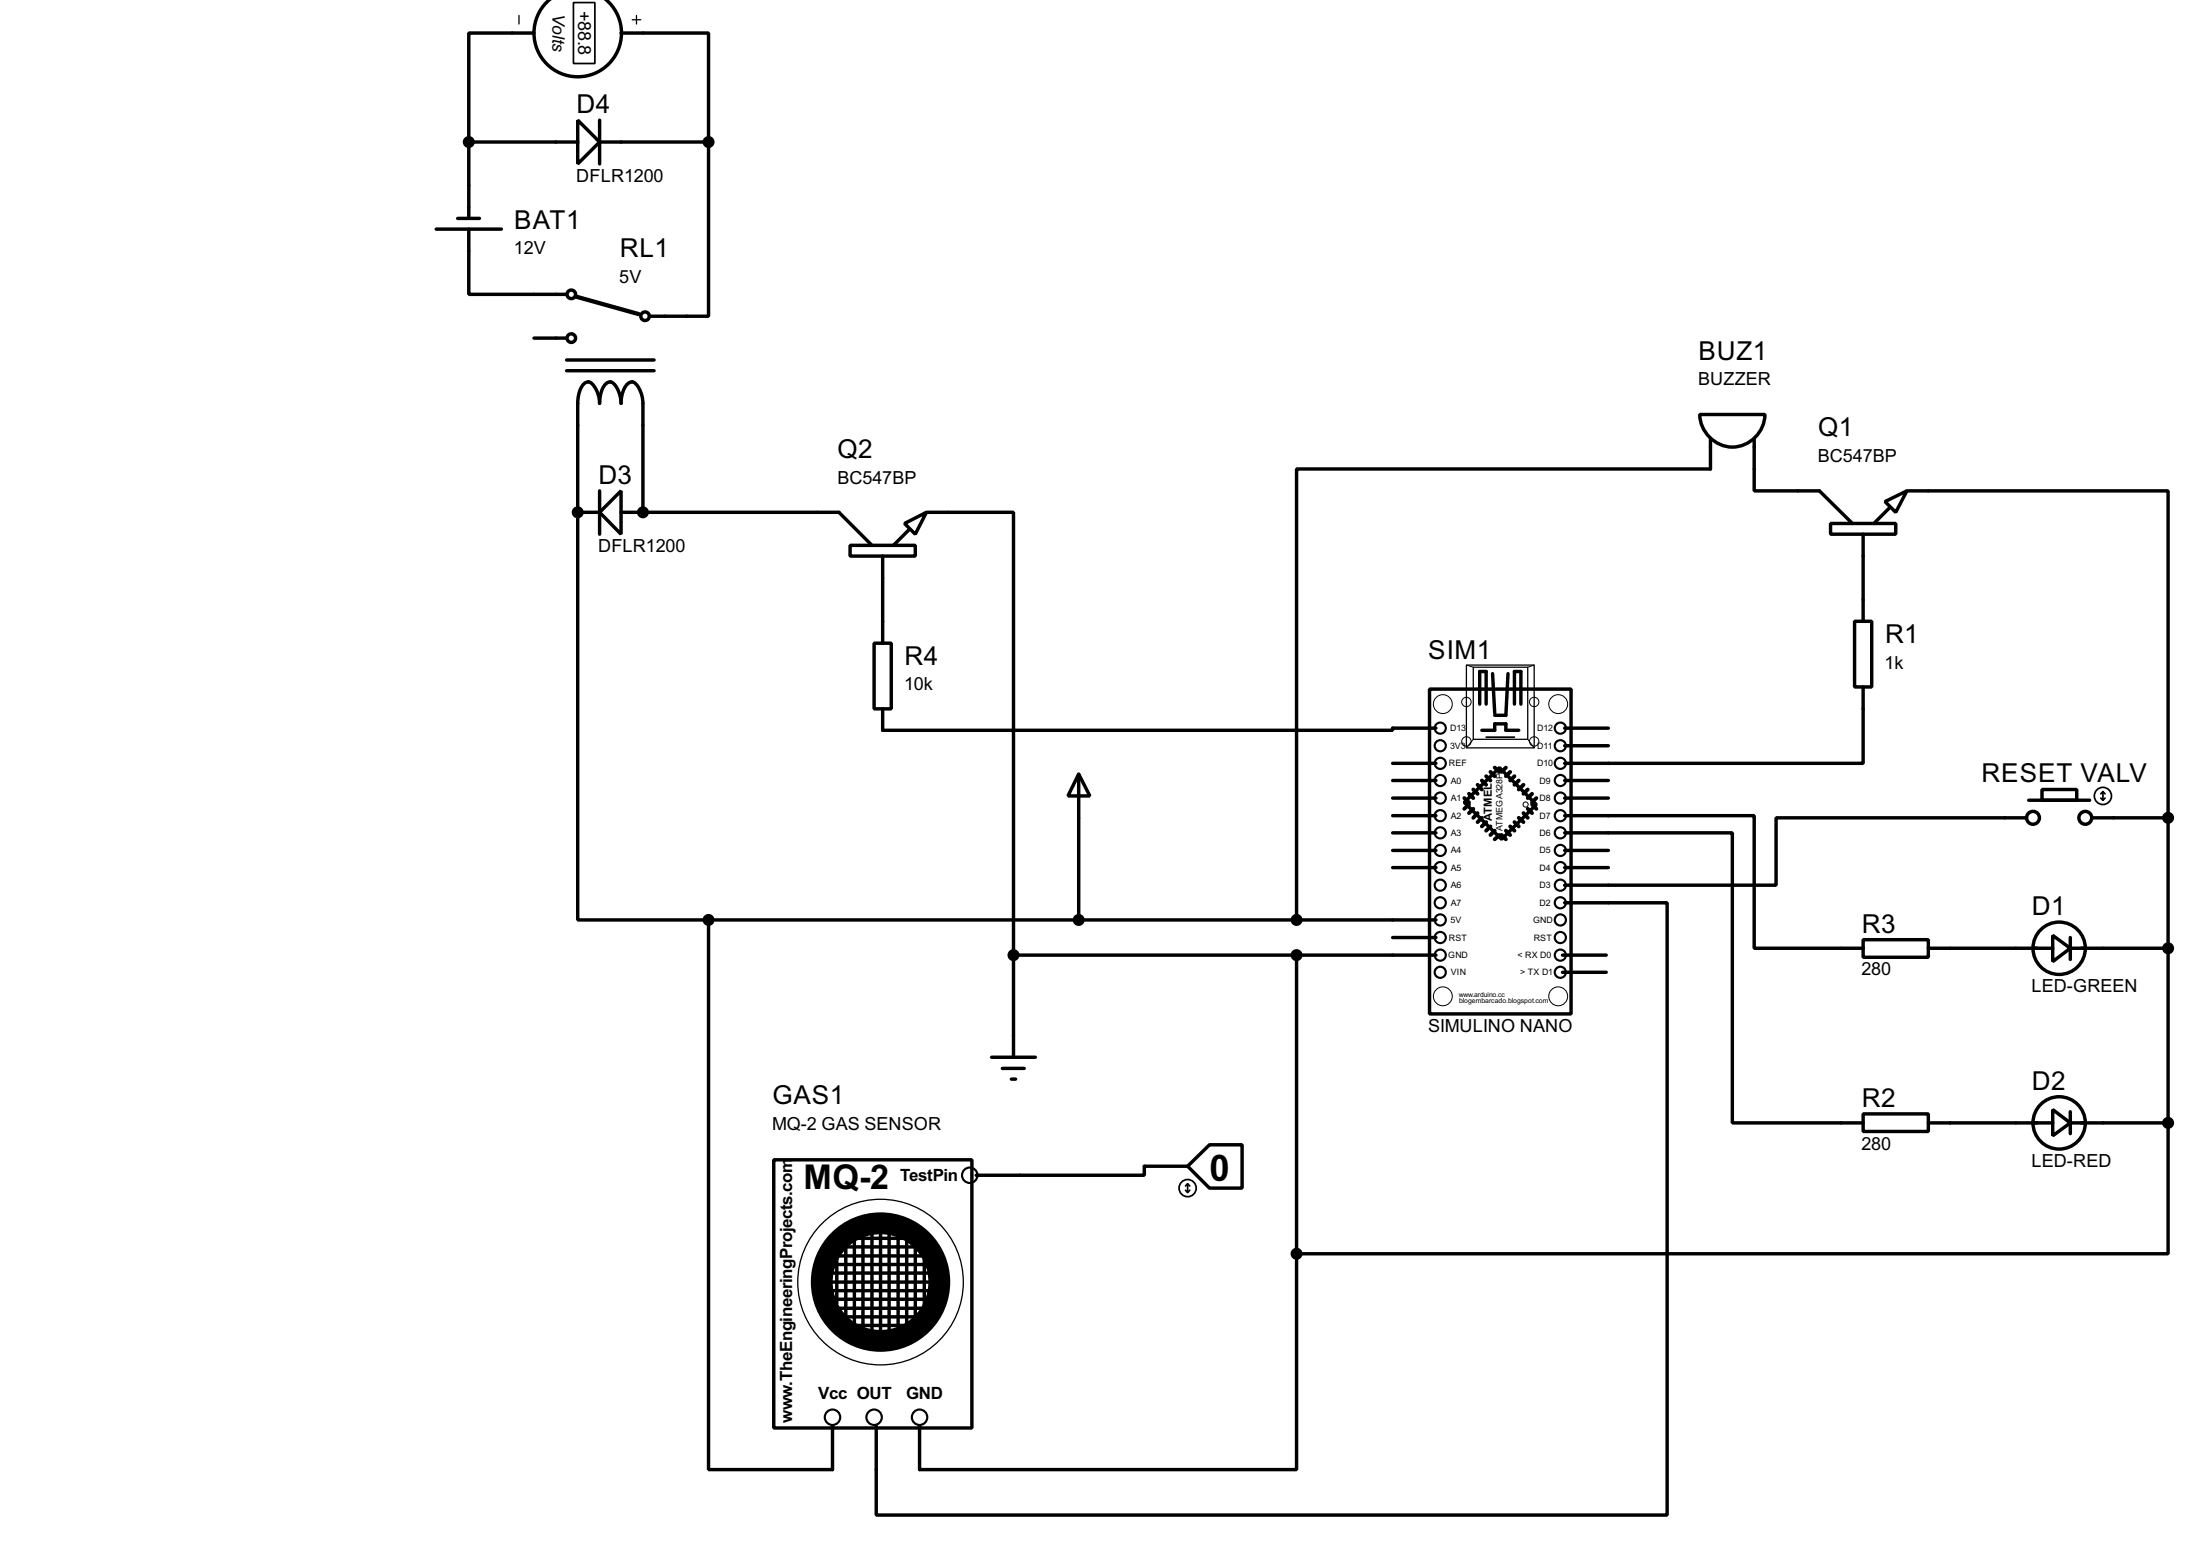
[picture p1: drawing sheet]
<svg xmlns="http://www.w3.org/2000/svg" width="256mm" height="180mm" viewBox="0 0 256 180" stroke-linecap="round" stroke-linejoin="round" font-family="sans-serif">
<g fill="none" stroke="#000" stroke-width=".4">
<path d="M64.1 -.1a5.1 5.1 0 0 0-.5 7.5 5.1 5.1 0 0 0 7.5 0 5.1 5.1 0 0 0-.5-7.5M54.7 16.6h12.7M54.7 16.6v8.9M62.3 3.9h-7.6v12.7M67.4 14l2.5 2.6-2.5 2.5zM69.9 16.6h12.7M69.9 14v5.1M72.4 3.9h10.2v12.7M82.6 16.6v20.3h-6.9M50.9 26.7h7.6M53.4 25.5h2.5M54.7 26.7v7.6h11.4"/>
<path d="M62.3 39.4h3.8M66.1 43.2h10.2M66.1 42h10.2M67.4 59.7v47.5h15.2M67.4 59.7v-12.7a3.1 3.1 0 0 1 .8-2.4l.4-.1a1.83 1.83 0 0 1 1.1 1.3l.2 1.2a3.1 3.1 0 0 1 .9-2.4l.4-.1a1.77 1.77 0 0 1 1 1.3l.2 1.2a3.1 3.1 0 0 1 .9-2.4l.4-.1a1.77 1.77 0 0 1 1 1.3l.3 1.2v12.7M67.4 59.7h2.5M69.9 59.7l2.5-2.5v5.1zM69.9 57.2v5.1M72.4 59.7h25.4l3.9 3.9M108 59.7h10.2v51.6M198.2 48.3h7.6a3.8 3.8 0 0 1-3.8 3.8 3.8 3.8 0 0 1-3.8-3.8zM199.4 51.1v3.6h-48.2v52.5"/>
<path d="M204.5 51.1v6.1h7.6l3.9 3.8M219.8 58.5l2.5-1.3-1.3 2.5zM220.3 59.2l-1.8 1.8M222.3 57.2h30.5v38.1M99.1 63.6h7.6v1.2h-7.6zM101.9 75h2v7.6h-2zM102.9 64.8v10.2M105.5 61l2.5-1.3-1.3 2.6zM106 61.8l-1.8 1.8M174 78.5l.3 4.6M175.8 78.5l-.2 4.9h-1.3M213.4 61h7.6v1.3h-7.6z"/>
<path d="M216.2 72.4h2v7.7h-2zM217.2 62.3v10.1M102.9 82.6v2.5h59.5v-.2h5M125.8 90.2l1.3 2.6h-2.6zM125.8 90.2v17M162.4 99.1h5M162.4 97.1h5M162.4 93h5M162.4 91h5M162.4 89h5M162.4 95.1h5M166.7 80.3h16.5v37.9h-16.5z"/>
<path d="M170.7 93.5l4.1-4 4.3 4.3-4 4zM172.5 82.1v-3.8h.8v3.8M172.8 85.1h1.5v-.7h1.3v.7h1.5M176.6 82.1v-3.8h.7v3.8M182.4 97.1h19.6v33.8h15.2M182.4 95.1h22.1v15.4h12.7M182.4 99.1h5.1M182.4 93h5.1M182.4 91h5.1M182.4 86.9h5.1M182.4 84.9h5.1M217.2 80.1v8.9h-34.8"/>
<path d="M236.3 95.3h-29.2v7.9h-24.7M236.5 93.3h7.1M238.1 92h4v1.3h-4zM243.9 95.3h8.9M252.8 95.3v35.6M82.6 107.2v64.1h14.5v-5.1M82.6 107.2h84.8M118.2 111.3h49.2M118.2 111.3v11.9M151.2 111.3v34.8M162.4 101.1h5M162.4 109.3h5"/>
<path d="M182.2 111.3h5.1M182.2 113.3h5.1M182.4 105.2h12v71.4h-92.2v-10.4M182.4 101.1h5.1M217.2 109.5h7.6v2.1h-7.6zM224.8 110.5h14.5M239.3 109l2.1 1.5-2.1 1.6zM241.4 110.5h11.4M241.4 109.3v2.5M90.2 135.2h23.1v31.2h-23.1zM115.6 123.2h5.1M116.9 124.5h2.5"/>
<path d="M117.9 125.8h.5M138.5 135.9l2.5-2.5h3.8v5.1h-3.8zM138.5 135.9h-5.1v1.1h-19.6M217.2 129.8h7.6v2.1h-7.6zM224.8 130.9h14.5M239.3 129.3l2.1 1.6-2.1 1.5zM241.4 130.9h11.4M241.4 129.6v2.5M252.8 130.9v15.2h-101.6M96.1 147.4h12.2M96.6 149.4h12.7M96.6 148.4h12.4"/>
<path d="M96.6 150.4h12.4M96.8 146.4h11.5M96.8 145.3h10.4M96.8 151.4h11.7M97.3 152.5h11.5M97.6 146.1v5.8M97.8 153.5h9.7M98.4 144.3h8.1M98.6 144.6v9.4M98.6 154.5h7.6M99.6 144.1v10.6M100.6 143.3v11.9"/>
<path d="M101.7 143.3v12.2M102.7 143.3v12.2M103.7 143.3v12.2M104.7 143.6v11.6M105.7 144.1v10.6M106.7 145.3v8.7M107.8 145.9v7.1M151.2 146.1v25.2h-44v-5.1"/>
<circle cx="66.6" cy="39.4" r=".5"/>
<circle cx="66.6" cy="34.3" r=".5"/>
<circle cx="75.2" cy="36.9" r=".5"/>
<circle cx="237" cy="95.3" r=".75"/>
<circle cx="243.1" cy="95.3" r=".75"/>
<circle cx="240" cy="110.5" r="3.1"/>
<circle cx="240" cy="130.9" r="3.1"/>
</g>
<g fill="#000">
<circle cx="67.4" cy="59.7" r=".2"/>
<circle cx="75" cy="59.7" r=".2"/>
</g>
<g fill="none" stroke="#000" stroke-width=".12">
<path d="M171 77.5l.8 .3M178.9 77.5l-.8 .3M171.8 86.2l-.8 1M178.1 86.2l.8 1"/>
<circle cx="168.2" cy="82.1" r="1.1"/>
<circle cx="170.9" cy="86.4" r=".55"/>
<circle cx="170.9" cy="81.8" r=".55"/>
<circle cx="177.8" cy="93.8" r=".3"/>
<circle cx="178.8" cy="81.8" r=".55"/>
<circle cx="178.8" cy="86.4" r=".55"/>
<circle cx="181.6" cy="82.1" r="1.1"/>
<circle cx="168.2" cy="116.1" r="1.1"/>
<circle cx="181.6" cy="116.1" r="1.1"/>
</g>
<g fill="none" stroke="#000" stroke-width=".15">
<path d="M60.5 1.8v1M73.7 2.3h1M74.2 1.8v1M171 77.5h7.9v9.7h-7.9zM171.8 77.8h6.3v8.4h-6.3z"/>
<circle cx="102.6" cy="149.4" r="9.7"/>
</g>
<g fill="none" stroke="#000" stroke-width=".2">
<path d="M66.9 .3h2.5v7.1h-2.5zM173.3 85.9h3.3M244.9 93l.3 .3M245.2 92.3v1M245.2 92.3l-.3 .2M245.2 92.3l.2 .2M245.4 93l-.2 .3M138.2 138.7l.3 .3M138.5 138v1M138.5 138l.2 .2M138.5 138l-.3 .2M138.7 138.7l-.2 .3"/>
<circle cx="245.1" cy="92.8" r="1"/>
<circle cx="138.4" cy="138.5" r="1"/>
</g>
<g fill="none" stroke="#000" stroke-width=".45">
<path d="M170.7 93l.6 .5M171.3 93.8l-.6 .5M171.3 92.5l.5 .5M171.8 94.3l-.5 .5M171.8 92l.5 .5M172.3 94.8l-.5 .5M172.3 91.5l.5 .5M172.8 95.3l-.5 .5M172.8 91l.5 .5M173.3 95.8l-.5 .5M173.3 90.5l.5 .5M173.8 96.3l-.5 .5"/>
<path d="M173.8 90l.5 .5M174.3 96.8l-.5 .5M174.3 89.5l.5 .5M174.8 97.3l-.5 .5M175.1 97.3l.5 .5M175.6 89.5l-.5 .5M175.6 96.8l.5 .5M176.1 90l-.5 .5M176.1 96.3l.5 .5M176.6 90.5l-.5 .5M176.6 95.8l.5 .5M177.1 91l-.5 .5"/>
<path d="M177.1 95.3l.5 .5M177.6 91.5l-.5 .5M177.6 94.8l.5 .5M178.1 92l-.5 .5M178.1 94.3l.5 .5M178.6 92.5l-.5 .5M178.6 93.8l.5 .5M179.1 93l-.5 .5"/>
</g>
<g fill="none" stroke="#000" stroke-width=".25">
<circle cx="167.9" cy="93" r=".65"/>
<circle cx="167.9" cy="99.1" r=".65"/>
<circle cx="167.9" cy="84.9" r=".65"/>
<circle cx="167.9" cy="97.1" r=".65"/>
<circle cx="167.9" cy="86.9" r=".65"/>
<circle cx="167.9" cy="91" r=".65"/>
<circle cx="167.9" cy="89" r=".65"/>
<circle cx="167.9" cy="95.1" r=".65"/>
<circle cx="181.9" cy="97.1" r=".65"/>
<circle cx="181.9" cy="95.1" r=".65"/>
<circle cx="181.9" cy="86.9" r=".65"/>
<circle cx="181.9" cy="91" r=".65"/>
<circle cx="181.9" cy="84.9" r=".65"/>
<circle cx="181.9" cy="89" r=".65"/>
<circle cx="181.9" cy="93" r=".65"/>
<circle cx="181.9" cy="99.1" r=".65"/>
<circle cx="167.9" cy="105.2" r=".65"/>
<circle cx="167.9" cy="111.3" r=".65"/>
<circle cx="167.9" cy="107.2" r=".65"/>
<circle cx="167.9" cy="103.2" r=".65"/>
<circle cx="167.9" cy="101.1" r=".65"/>
<circle cx="167.9" cy="113.3" r=".65"/>
<circle cx="167.9" cy="109.3" r=".65"/>
<circle cx="181.9" cy="105.2" r=".65"/>
<circle cx="181.9" cy="109.3" r=".65"/>
<circle cx="181.9" cy="113.3" r=".65"/>
<circle cx="181.9" cy="107.2" r=".65"/>
<circle cx="181.9" cy="101.1" r=".65"/>
<circle cx="181.9" cy="111.3" r=".65"/>
<circle cx="181.9" cy="103.2" r=".65"/>
<circle cx="113" cy="137" r=".9"/>
<circle cx="97" cy="165.2" r=".9"/>
<circle cx="101.9" cy="165.2" r=".9"/>
<circle cx="107.2" cy="165.2" r=".9"/>
</g>
<g fill="#000" stroke="#000" stroke-width=".4">
<circle cx="54.6" cy="16.6" r=".5"/>
<circle cx="82.6" cy="16.6" r=".5"/>
<circle cx="67.3" cy="59.7" r=".5"/>
<circle cx="74.9" cy="59.7" r=".5"/>
<circle cx="252.7" cy="95.3" r=".5"/>
<circle cx="82.6" cy="107.2" r=".5"/>
<circle cx="118.1" cy="111.3" r=".5"/>
<circle cx="125.7" cy="107.2" r=".5"/>
<circle cx="151.1" cy="111.3" r=".5"/>
<circle cx="151.1" cy="107.2" r=".5"/>
<circle cx="252.7" cy="110.5" r=".5"/>
<circle cx="252.7" cy="130.9" r=".5"/>
<circle cx="151.1" cy="146.1" r=".5"/>
</g>
<circle cx="102.6" cy="149.4" r="6.9" fill="none" stroke="#000" stroke-width="2.6"/>
<path d="M67.1 34.6l7.4 2" fill="none" stroke="#000" stroke-width=".5"/>
<text font-size="4.8" x="143.4" y="134.6" transform="rotate(-180 143.4 134.6)">0</text>
<text font-size="4.5" x="93.7" y="138.5">MQ-2</text>
<g font-size="3.4">
<text x="67.2" y="13.2">D4</text>
<text x="60" y="26.7">BAT1</text>
<text x="72.3" y="30">RL1</text>
<text x="198" y="42">BUZ1</text>
<text x="97.7" y="53.4">Q2</text>
<text x="212" y="50.8">Q1</text>
<text x="69.8" y="56.4">D3</text>
<text x="105.5" y="77.5">R4</text>
<text x="166.5" y="76.9">SIM1</text>
<text x="219.8" y="75">R1</text>
<text x="231" y="91.2">RESET VALV</text>
<text x="236.9" y="106.7">D1</text>
<text x="217.1" y="108.7">R3</text>
<text x="90.1" y="128.7">GAS1</text>
<text x="217.1" y="129">R2</text>
<text x="236.9" y="127">D2</text>
</g>
<g font-size="2.4">
<text x="67.4" y="1.2" transform="rotate(90 67.4 1.2)">+88.8</text>
<text x="67.2" y="21.2">DFLR1200</text>
<text x="59.9" y="29.6">12V</text>
<text x="72.2" y="33">5V</text>
<text x="198" y="44.9">BUZZER</text>
<text x="211.9" y="53.8">BC547BP</text>
<text x="97.6" y="56.4">BC547BP</text>
<text x="69.7" y="64.4">DFLR1200</text>
<text x="219.7" y="78">1k</text>
<text x="105.4" y="80.4">10k</text>
<text x="217" y="113.7">280</text>
<text x="236.8" y="115.7">LED-GREEN</text>
<text x="166.5" y="120.3">SIMULINO NANO</text>
<text x="90" y="131.7">MQ-2 GAS SENSOR</text>
<text x="217" y="134">280</text>
<text x="236.8" y="136">LED-RED</text>
</g>
<text font-size="2.3" x="64.4" y="1.7" transform="rotate(90 64.4 1.7)">Volts</text>
<g font-size="2.2">
<text x="104.9" y="137.6">TestPin</text>
<text x="92.4" y="161.5" transform="rotate(-90 92.4 161.5)">.TheEngineeringProjects.com</text>
<text x="92.4" y="165.8" transform="rotate(-90 92.4 165.8)">w</text>
<text x="95.4" y="163">Vcc OUT</text>
<text x="105.6" y="163">GND</text>
</g>
<text font-size="1.5" x="173.9" y="95.6" transform="rotate(-90 173.9 95.6)">ATMEL</text>
<g font-size="1.2">
<text x="168.9" y="89.3">REF</text>
<text x="169.1" y="87.3">3V3</text>
<text x="169.1" y="85.2">D13</text>
<text x="179.2" y="85.2">D12</text>
<text x="179.2" y="87.3">D11</text>
<text x="179.2" y="89.3">D10</text>
<text x="169.1" y="95.4">A2</text>
<text x="169.1" y="93.4">A1</text>
<text x="169.1" y="91.3">A0</text>
<text x="179.5" y="91.3">D9</text>
<text x="179.5" y="93.4">D8</text>
<text x="179.5" y="95.4">D7</text>
<text x="169.1" y="101.5">A5</text>
<text x="169.1" y="99.5">A4</text>
<text x="169.1" y="97.4">A3</text>
<text x="175.2" y="96.8" transform="rotate(-90 175.2 96.8)">ATMEGA328P</text>
<text x="179.5" y="97.4">D6</text>
<text x="179.5" y="99.5">D5</text>
<text x="179.5" y="101.5">D4</text>
<text x="169.1" y="107.6">5V</text>
<text x="169.1" y="105.6">A7</text>
<text x="169.1" y="103.5">A6</text>
<text x="178.7" y="107.6">GND</text>
<text x="179.5" y="103.5">D3</text>
<text x="179.5" y="105.6">D2</text>
<text x="168.8" y="111.7">GND</text>
<text x="168.9" y="109.6">RST</text>
<text x="169.1" y="113.7">VIN</text>
<text x="176.9" y="111.7">&lt; RX D0</text>
<text x="177.2" y="113.7">&gt; TX D1</text>
<text x="178.8" y="109.6">RST</text>
</g>
<g font-size=".9">
<text x="170.1" y="116.2">www.arduino.cc</text>
<text x="170.1" y="116.9">blogembarcado.blogspot.com</text>
</g>
</svg>
